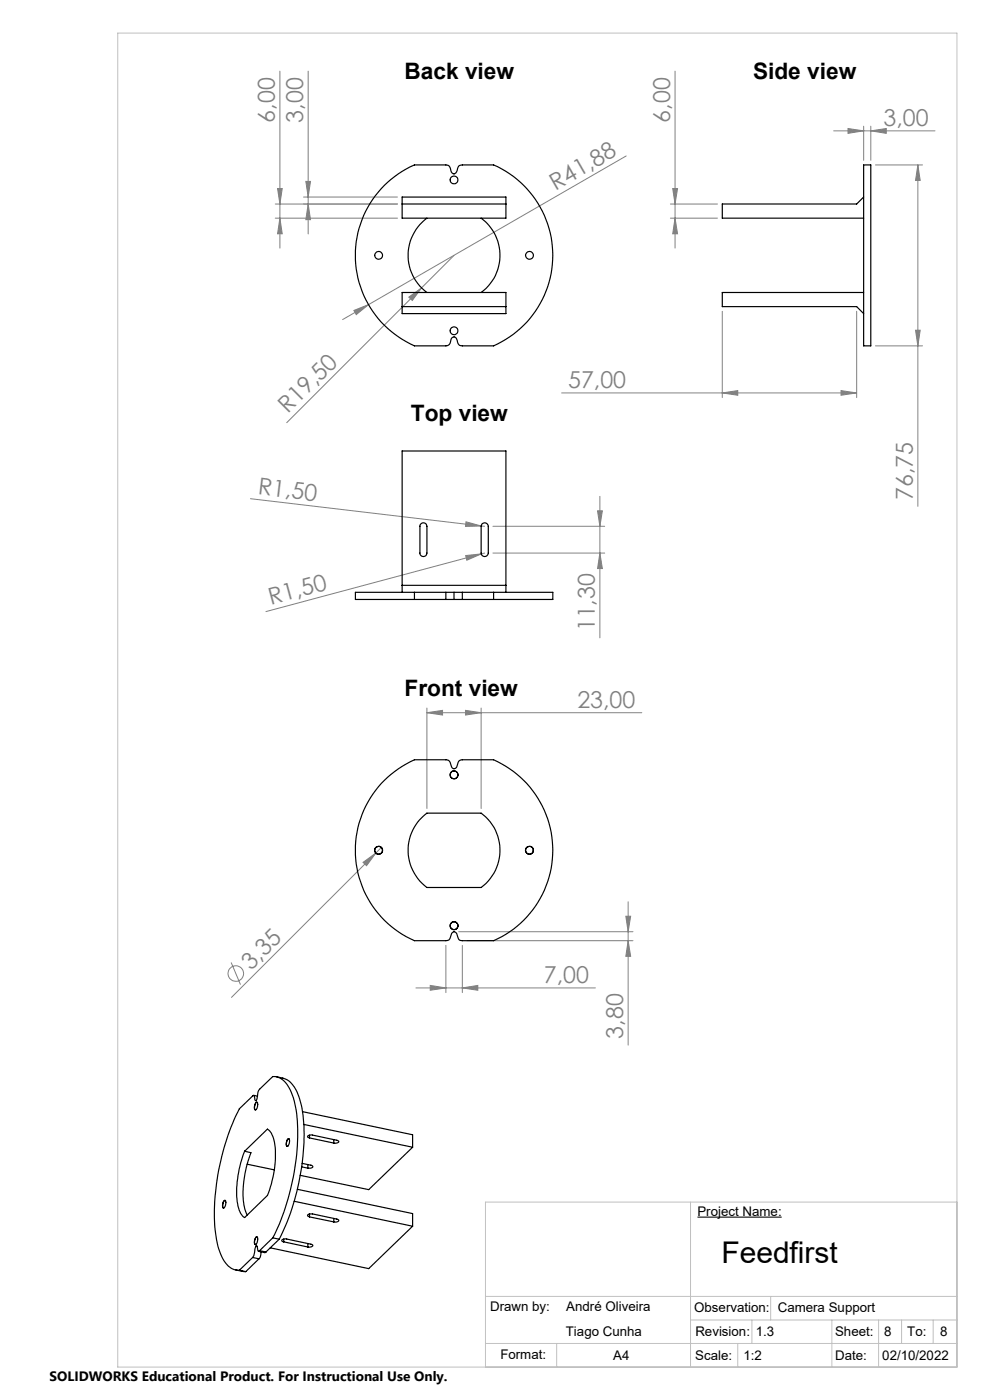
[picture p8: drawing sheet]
<svg xmlns="http://www.w3.org/2000/svg" width="210mm" height="297mm" viewBox="0 0 210 297" stroke-linecap="round" stroke-linejoin="round" font-family="sans-serif">
<g fill="none" stroke="#808080" stroke-width=".21">
<path d="M59.4 15.1v37.5M65.4 15.1v34.5M143.2 15.1v37.5M64.9 38.5h1l-.5 3.3zM132.8 33.1l-54.6 31.5M176.8 27.8h21.5M179.9 27.3l3.3 .5-3.3 .5zM183.2 26.8v7.2M184.7 27.8l3.3-.5v1zM184.7 26.8v7.2M185.7 35h10M194.7 35v72.4"/>
<path d="M194.7 35l.5 3.3h-1zM58.4 43.3h25.9M58.4 46.3h25.9M58.9 40h1l-.5 3.3zM59.4 46.3l.5 3.3h-1zM64.4 41.8h19.9M65.4 43.3l.5 3.3h-1zM96.3 54.2l-35.5 35.5M142.2 43.3h10M142.2 46.3h10M142.7 40h1l-.5 3.3zM143.2 46.3l.5 3.3h-1z"/>
<path d="M75.1 65.9l3.1-1.3-2.6 2.1zM78.2 64.6l-5.5 3.2M86.7 63l2.7-1.9-1.9 2.6zM153.2 66v18.3M181.7 66v18.3M185.7 73.4h10M194.2 70.1h1l-.5 3.3zM119.1 83.4h62.6M153.2 83.4l3.3-.5v1zM178.4 82.9l3.3 .5-3.3 .5zM53.1 105.8l49 5.8M98.8 117.9l3.3-.4-3.1 1.3z"/>
<path d="M98.8 110.7l3.3 .9-3.4 .1zM102.1 111.6l.7 .1M102.1 117.5l-45.7 12.2M102.8 117.3l-.7 .2M104.6 111.7h23.7M104.6 117.3h23.7M126.8 108.4h1l-.6 3.3zM127.2 105.3v30M127.2 117.3l.6 3.3h-1zM90.6 151.2l3.3-.5v1zM90.6 150.2v21.3M90.6 151.2h45.5"/>
<path d="M98.7 150.7l3.4 .5-3.4 .5zM102.1 150.2v21.3M80.9 179.8l-1.2 1.2M77 182.9l2.7-1.9-1.9 2.7zM79.7 181l-30.6 30.6M97.3 197.7h37M99.1 199.6h35.2M132.8 194.4h1l-.6 3.3zM133.2 199.6l.6 3.3h-1zM133.2 191.3v30.4M49 204.2l2 4.7M88.2 209.6h38.1"/>
<path d="M91.3 209.1l3.3 .5-3.3 .5zM94.6 200.6v10M98.1 209.6l3.3-.5v1zM98.1 200.6v10"/>
<circle cx="50" cy="206.5" r="1.66"/>
</g>
<path d="M147.9 258.2h17.9" fill="none" stroke="#000" stroke-width=".22"/>
<path d="M209.9 0l.2 .1M210 -.1v.6M210.1 0l-.5 .4M209.5 0h.6M-.1 297h.6M0 297v.1M0 296.5v.6M.4 296.6l-.4 .5" fill="none" stroke="#fff" stroke-width=".21"/>
<g fill="none" stroke="#c0c0c0" stroke-width=".21">
<path d="M25 7h178v283h-178zM146.5 255v35M203 255h-100v35M103 275h100M163.5 275v5M103 285h100M118.1 285v5M146.5 280h56.5M156.5 285v5M159.5 280v5M176.5 280v10M186.4 280v10"/>
<path d="M191.2 280v5M197.9 280v5"/>
</g>
<g fill="#808080">
<path d="M98.8 110.7l3.3 .9-3.4 .1z"/>
<path d="M98.8 117.9l3.3-.4-3.1 1.3z"/>
<path d="M75.1 65.9l3.1-1.3-2.6 2.1z"/>
<path d="M77 182.9l2.7-1.9-1.9 2.7z"/>
<path d="M86.7 63l2.7-1.9-1.9 2.6z"/>
<path d="M98.1 209.6l3.3-.5v1zM91.3 209.1l3.3 .5-3.3 .5z"/>
<path d="M179.9 27.3l3.3 .5-3.3 .5zM184.7 27.8l3.3-.5v1zM90.6 151.2l3.3-.5v1zM98.7 150.7l3.4 .5-3.4 .5z"/>
<path d="M153.2 83.4l3.3-.5v1zM178.4 82.9l3.3 .5-3.3 .5z"/>
<path d="M65.4 43.3l.5 3.3h-1zM64.9 38.5h1l-.5 3.3zM194.2 70.1h1l-.5 3.3zM194.7 35l.5 3.3h-1z"/>
<path d="M126.8 108.4h1l-.6 3.3zM127.2 117.3l.6 3.3h-1z"/>
<path d="M58.9 40h1l-.5 3.3zM59.4 46.3l.5 3.3h-1zM142.7 40h1l-.5 3.3zM143.2 46.3l.5 3.3h-1zM132.8 194.4h1l-.6 3.3zM133.2 199.6l.6 3.3h-1z"/>
</g>
<g fill="none" stroke="#000" stroke-width=".25">
<path d="M81.5 39.3a21 21 0 0 1 6.4-4.3h6.7a1.04 1.04 0 0 1 1 1.2 .67 .67 0 0 0 .7 .7 .67 .67 0 0 0 .7-.7v-.4a.87 .87 0 0 1 1.1-.8h6.6a20.9 20.9 0 0 1 12.6 19.2 20.9 20.9 0 0 1-12.6 19.2h-6.6a1.03 1.03 0 0 1-1.1-1.2 .67 .67 0 0 0-.7-.7 .67 .67 0 0 0-.7 .6v.4a.97 .97 0 0 1-1 .9h-6.7a21 21 0 0 1-6.4-34.1zM183.2 35h1.5v38.4h-1.5zM85.3 41.8h22v4.5h-22zM85.3 43.3h22M90.6 46.3a9.8 9.8 0 0 0 0 15.8M102.1 46.3a9.8 9.8 0 0 1 0 15.8M183.2 41.8l-1.5 1.5h-28.5v3h30M85.3 62.1h22v4.4h-22zM85.3 65h22M183.2 62.1h-30v2.9h28.5l1.5 1.5M89.3 111.1a.76 .76 0 0 1 .8-.1 .76 .76 0 0 1 .5 .7v5.6a.74 .74 0 0 1-.8 .8 .74 .74 0 0 1-.7-.8v-5.8zM102.3 111.1a.78 .78 0 0 1 .8-.1 .78 .78 0 0 1 .5 .7v5.6a.76 .76 0 0 1-.8 .8 .76 .76 0 0 1-.7-.8v-5.6z"/>
<path d="M85.3 125.7v-30h22v30M85.3 124.2h22M87.9 125.7h-12.5v1.5h12.5M87.9 125.7h6.7M87.9 127.2h6.7M87.9 125.7v1.5M94.6 125.7h1.7M94.6 127.2h1.7M94.6 125.7v1.5M96.3 125.7h1.8M96.3 127.2h1.8M96.3 125.7v1.5"/>
<path d="M98.1 125.7v1.5M98.1 125.7h6.6M98.1 127.2h6.6M104.7 125.7h12.6v1.5h-12.6M104.7 125.7v1.5M81.5 165.6a22 22 0 0 1 6.4-4.4h6.7a1.08 1.08 0 0 1 1.1 1.1 .66 .66 0 0 0 .6 .8 .66 .66 0 0 0 .7-.7l.1-.3a.91 .91 0 0 1 1-.9h6.6a20.9 20.9 0 0 1 12.6 19.2 20.9 20.9 0 0 1-12.6 19.2h-6.6a1.04 1.04 0 0 1-1.1-1.2 .66 .66 0 0 0-.7-.7 .66 .66 0 0 0-.6 .7l-.1 .4a.86 .86 0 0 1-1 .8h-6.7a20.9 20.9 0 0 1-6.4-34zM89 173.9l1.6-1.4h11.5a9.8 9.8 0 0 1 0 15.8h-11.5a9.8 9.8 0 0 1-1.6-14.4zM53.8 232.4l.8 .1M54.3 233.9h.1a.77 .77 0 0 1 .1 1.2l-.3 .3a.98 .98 0 0 1 0-1.4zM54.6 233.9h-.1a1.1 1.1 0 0 0-.3 1.5h.1M58.6 228.4l1.4 .3a5.4 5.4 0 0 1 3.4 3.9 32.7 32.7 0 0 1 .7 14.4 50.5 50.5 0 0 1-4.9 15.9M64.2 235.8l23.3 4.9v2.7"/>
<path d="M64.5 238.5l23 4.9M47.5 254.7h.1a.49 .49 0 0 1 .3 .8 .61 .61 0 0 1-.6 .8l-.1-.6zM47.8 254.7a.46 .46 0 0 0-.4 .2 .46 .46 0 0 0-.1 .4 .6 .6 0 0 0 .2 1v-.1M51.9 244.2l4.8-4.7a5.5 5.5 0 0 1 1.7 4.5v1.2a23.3 23.3 0 0 1-1.7 8.4l-4.8 4.7a4.8 4.8 0 0 1-1.6-4 23 23 0 0 1 1.6-10.1zM51.9 244.2l1.3 .3a21.4 21.4 0 0 0-1.2 12.1l.5 1.1M52.4 247l5.8 1.2M61 241.6h.1a.75 .75 0 0 1 .2 1.2l-.3 .4a.4 .4 0 0 1-.4-.3 .4 .4 0 0 1 .1-.4zM61.3 241.7v-.1a.8 .8 0 0 0-.6 1.2l.2 .4h.2M62.4 254.8l25.1 5.3M63.1 252.3l24.4 5.2v2.6M64 247.5l1.3 .3M64.1 246.8l2 .4 .2 .2a.56 .56 0 0 1-.8 .4h-.2"/>
<path d="M65.3 247v.8M65.7 258.2l-.4-.3a.56 .56 0 0 1 .8-.4l5.7 1.3a.56 .56 0 0 1-.8 .5l-.2-.1M65.7 241.4l-.4-.2a.64 .64 0 0 1 1-.4l5.5 1.3a.64 .64 0 0 1-1 .4M65.7 258.2l5.1 1M65.7 241.4l5.1 1.1M65.7 240.8v.6M65.7 257.5v.7M70.8 241.8v.7M70.8 258.5v.7M87.5 243.4l-9.3 9-14.5-3.1M50 269.4l2.1 .4M50.8 269.5l1.3 .3"/>
<path d="M53.6 266.8l-2.8 2.7M53.6 266.8l1.3 .2M54.3 262.5l.1-.1a.53 .53 0 0 1 .2 .8 .53 .53 0 0 1-.6 .7v-.8zM54.3 264.3h.2l.3 1.1 .3-.1M54.3 264.3l-.4 2-.3 .5M54.3 264.3l.2 .1M54.6 262.5a.47 .47 0 0 0-.6 .6 .55 .55 0 0 0 .3 .9M54.8 265.5l1.4 .2 .2-.1M54.9 267l-2.8 2.8M55.1 265.3l1.3 .3M55.4 265.6l-.2 1-.3 .4M57.9 262.6a49.4 49.4 0 0 0 4.9-27.1 10.7 10.7 0 0 0-2.9-6.4l-1-.6-1-.1-2.8 2.7-.3 .5a2.84 2.84 0 0 1-.6 1.9l-.3-1.1h-.2l-2.9 2.8a48.9 48.9 0 0 0-5 27.1 9.5 9.5 0 0 0 3.2 6.7l.7 .3 1.1 .2"/>
<path d="M57.9 262.6l-2.8 2.7M57.9 262.6l1.3 .3M59.2 262.9l-2.8 2.7M60.2 263.5l-.4-.2a.64 .64 0 0 1 1-.4l5.5 1.2a.64 .64 0 0 1-1 .4M60.2 263.5l5.1 1M60.2 262.9v.6M65.3 263.8v.7M87.5 260.1l-9.3 9-20.9-4.4"/>
<circle cx="96.3" cy="38.2" r=".82"/>
<circle cx="80.3" cy="54.2" r=".83"/>
<circle cx="112.3" cy="54.2" r=".83"/>
<circle cx="96.3" cy="70.2" r=".82"/>
<circle cx="96.3" cy="164.4" r=".84"/>
<circle cx="80.3" cy="180.4" r=".83"/>
<circle cx="96.3" cy="196.4" r=".84"/>
<circle cx="112.3" cy="180.4" r=".83"/>
</g>
<text font-size="6.3" x="153" y="268">Feedfirst</text>
<g font-size="4.9" fill="#808080">
<text x="58.3" y="26" transform="rotate(-90 58.3 26)">6,00</text>
<text x="64.3" y="26" transform="rotate(-90 64.3 26)">3,00</text>
<text x="142.1" y="26" transform="rotate(-90 142.1 26)">6,00</text>
<text x="187.4" y="26.7">3,00</text>
<text x="117.9" y="40.5" transform="rotate(-30 117.9 40.5)">R41,88</text>
<text x="120.5" y="82.3">57,00</text>
<text x="61.1" y="87.9" transform="rotate(-45 61.1 87.9)">R19,50</text>
<text x="54.6" y="104.9" transform="rotate(7 54.6 104.9)">R1,50</text>
<text x="193.6" y="106" transform="rotate(-90 193.6 106)">76,75</text>
<text x="57.5" y="128.4" transform="rotate(-15 57.5 128.4)">R1,50</text>
<text x="126.2" y="133.9" transform="rotate(-90 126.2 133.9)">11,30</text>
<text x="122.5" y="150.1">23,00</text>
<text x="53.3" y="205.9" transform="rotate(-45 53.3 205.9)">3,35</text>
<text x="115.4" y="208.5">7,00</text>
<text x="132.2" y="220.3" transform="rotate(-90 132.2 220.3)">3,80</text>
</g>
<g font-size="4.8">
<text x="85.8" y="16.7">Back view</text>
<text x="159.7" y="16.7">Side view</text>
<text x="87.2" y="89.2">Top view</text>
<text x="85.8" y="147.7">Front view</text>
</g>
<text font-size="2.9" x="10.5" y="292.9">SOLIDWORKS Educational Product. For Instructional Use Only.</text>
<g font-size="2.8">
<text x="147.9" y="257.9">Project Name:</text>
<text x="104" y="278.2">Drawn by:</text>
<text x="120.1" y="278.2">André Oliveira</text>
<text x="147.3" y="278.3">Observation:</text>
<text x="165" y="278.4">Camera Support</text>
<text x="120" y="283.3">Tiago Cunha</text>
<text x="147.5" y="283.3">Revision:</text>
<text x="160.3" y="283.3">1.3</text>
<text x="177.1" y="283.4">Sheet:</text>
<text x="187.6" y="283.4">8</text>
<text x="192.4" y="283.4">To:</text>
<text x="199.4" y="283.4">8</text>
<text x="106.1" y="288.3">Format:</text>
<text x="130.1" y="288.5">A4</text>
<text x="147.5" y="288.5">Scale:</text>
<text x="157.7" y="288.5">1:2</text>
<text x="177.2" y="288.6">Date:</text>
<text x="187.2" y="288.6">02/10/2022</text>
</g>
</svg>
